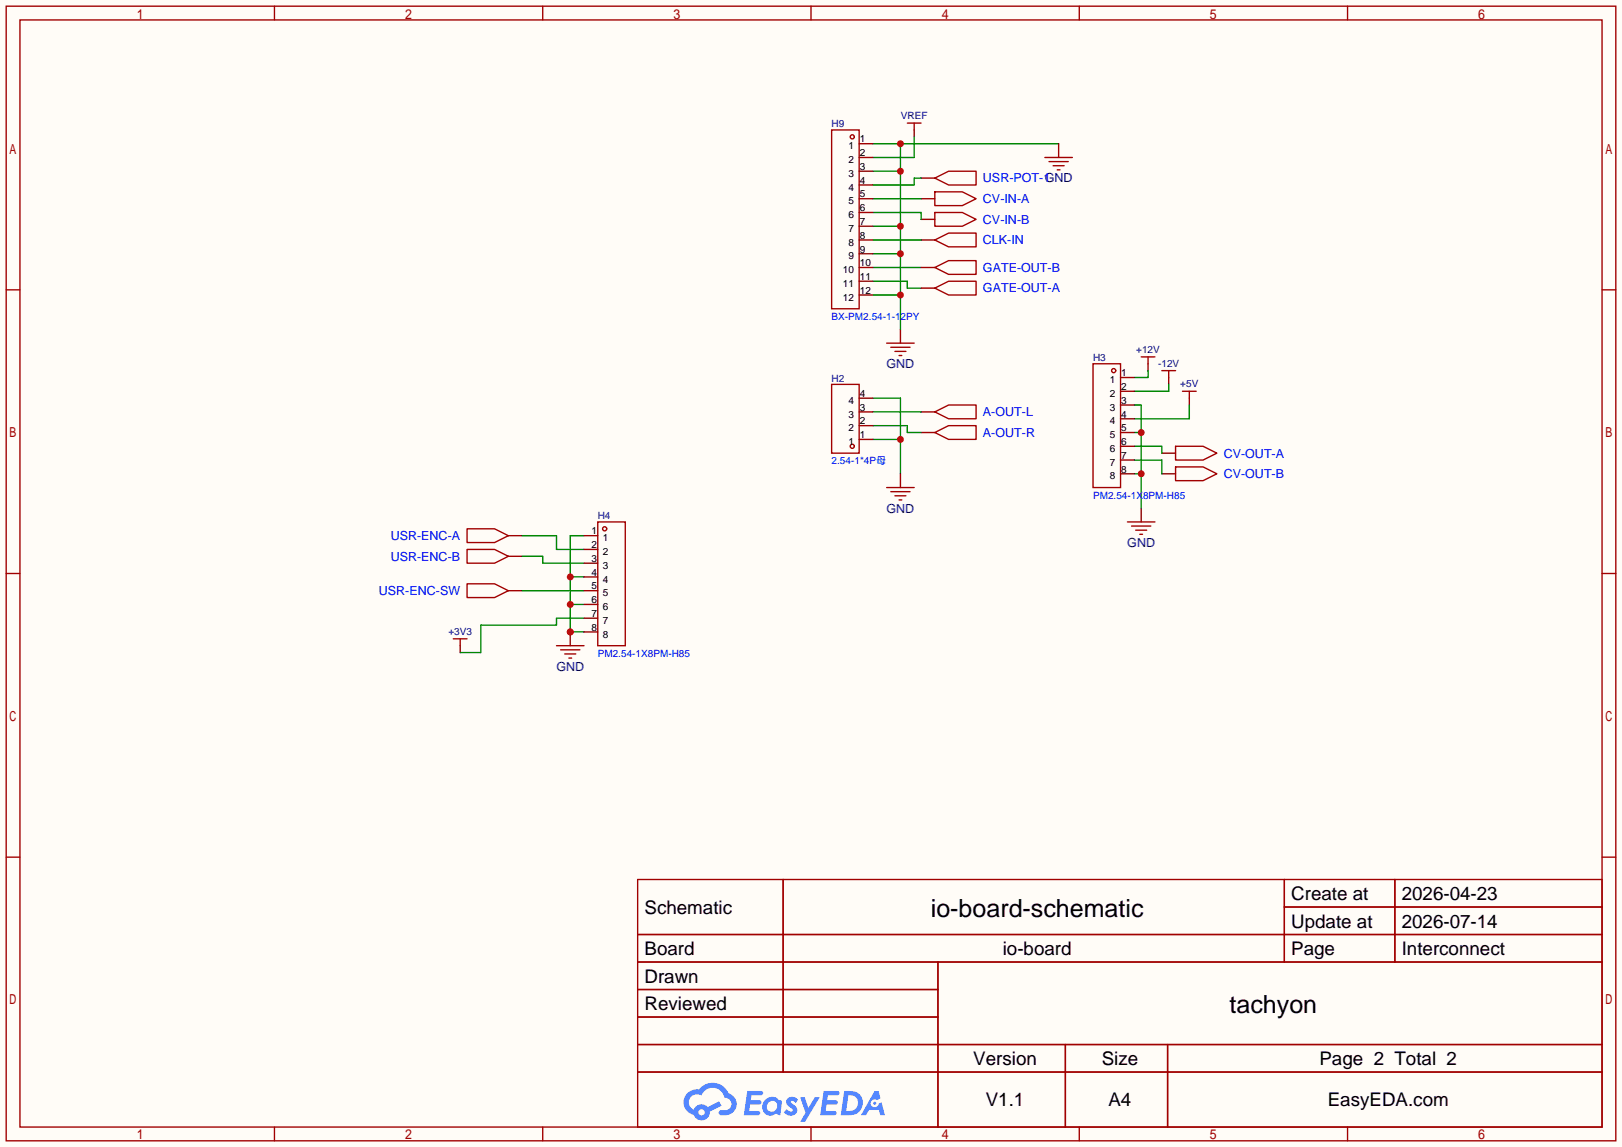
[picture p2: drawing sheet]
<svg xmlns="http://www.w3.org/2000/svg" width="299mm" height="212mm" viewBox="0 0 299 212" stroke-linecap="round" stroke-linejoin="round" font-family="sans-serif">
<path d="M0 0h299.5v211.8h-299.5z" fill="#fffcf7"/>
<g fill="none" stroke="#a10000" stroke-width=".25">
<path d="M1.1 1.1h297.2v209.6h-297.2zM3.7 3.7h292.1v204.5h-292.1zM50.7 1.1v2.6M100.2 1.1v2.6M149.7 1.1v2.6M199.3 1.1v2.6M248.8 1.1v2.6M1.1 53.5h2.6M295.8 53.5h2.5M1.1 105.9h2.6M295.8 105.9h2.5M1.1 158.3h2.6"/>
<path d="M295.8 158.3h2.5M117.7 162.4h178.1v45.8h-178.1zM117.7 172.6h178.1M117.7 177.7h178.1M144.6 162.4v35.6M173.2 177.7v30.5M237.1 162.4v15.3M237.1 167.5h58.7M257.5 162.4v15.3M117.7 182.8h55.5M117.7 192.9h178.1M117.7 187.8h55.5"/>
<path d="M117.7 198h178.1M196.7 192.9v15.3M215.6 192.9v15.3M50.7 208.2v2.5M100.2 208.2v2.5M149.7 208.2v2.5M199.3 208.2v2.5M248.8 208.2v2.5"/>
</g>
<g fill="#5487ff">
<path d="M145.5 202.8a1.3 1.3 0 0 1 1.8 .3l-.4 .6a.54 .54 0 0 0-.9-.2l.1 .2a1.58 1.58 0 0 1 1.1 1.6 1.43 1.43 0 0 1-2.5 .1l.5-.6a.64 .64 0 0 0 .5 .5 .64 .64 0 0 0 .7-.3l-.2-.2a1.6 1.6 0 0 1-1-1.6z"/>
<path d="M147.7 202.7h.9l.7 1.9 1.1-1.9h.9l-2.7 4.5h-.9l1-1.7z"/>
<path d="M138 201.5h1.6a1.31 1.31 0 0 1 1.2 .2 .4 .4 0 0 1-.3 .6h-1.8l-.1 .9h1.6a.4 .4 0 0 1 .4 .4 .4 .4 0 0 1-.4 .4h-1.7l-.2 1.2h.8a1.23 1.23 0 0 1 1.2 .2 .39 .39 0 0 1-.3 .6h-2.7z"/>
<path d="M152.1 201.5h1.6a1.32 1.32 0 0 1 1.3 .2 .39 .39 0 0 1-.4 .6h-1.7l-.2 .9h1.7a.4 .4 0 0 1 .3 .4 .4 .4 0 0 1-.4 .4h-1.7l-.2 1.2h.8a1.23 1.23 0 0 1 1.2 .2 .39 .39 0 0 1-.3 .6h-2.7z"/>
<path d="M161.5 201.5h.7l.4 1.3-.7 .4a.75 .75 0 0 0-1.1 .3 .75 .75 0 0 0 .5 1 .75 .75 0 0 0 .9-.6l.6-.3 .6 2.4h-.9l-.2-1h-1.9l-.5 1h-.9z"/>
<path d="M155.9 201.5l-.7 4.5h1.5a2.27 2.27 0 0 0 2.6-2.3 2.27 2.27 0 0 0-2.7-2.2zM156.6 202.3a1.5 1.5 0 0 1 1.8 1.5 1.5 1.5 0 0 1-1.9 1.4h-.3z"/>
<path d="M141.3 203.1a1.62 1.62 0 0 0-.4 2.1 1.62 1.62 0 0 0 2 .7l.4-.3 .3 .3 .5 .1 .3-2.5-.2-.3h-.4a1.58 1.58 0 0 0-2.5-.1zM141.9 203.6a.99 .99 0 0 1 1.6 .3 .99 .99 0 0 1-.9 1.4 .94 .94 0 0 1-1-.5 .94 .94 0 0 1 .3-1.2z"/>
<path d="M126.9 201.9a2.37 2.37 0 0 0 1.2 4 1.54 1.54 0 0 0 1.7 1 1.54 1.54 0 0 0 1.3-1.6l2.1-1.1-.5-.8-2 1.1a1.57 1.57 0 0 0-2.6 .4 1.5 1.5 0 0 1-.8-2.1 1.5 1.5 0 0 1 2.2-.5 2.23 2.23 0 0 1 2.3-1.4 2.23 2.23 0 0 1 2 1.8 1.16 1.16 0 0 1 1.2 1.1 1.16 1.16 0 0 1-1 1.3h-.7a.47 .47 0 0 0-.6 .3 .47 .47 0 0 0 .4 .6 2.23 2.23 0 0 0 2.3-.7 2.23 2.23 0 0 0 .4-2.3 2.16 2.16 0 0 0-1.3-1.1 3.2 3.2 0 0 0-5.4-.7l-1.2 .1zM129 205.4a.58 .58 0 0 1 1.1 0 .58 .58 0 0 1-1.1 0z"/>
<circle cx="161.5" cy="203.8" r=".28"/>
</g>
<path d="M93.9 98.9h2.5M93.9 102.7h2.5M93.9 109.1h2.5" fill="none" stroke="#870000" stroke-width=".25"/>
<path d="M86.2 97.7h5.1l2.6 1.2-2.6 1.3h-5.1zM86.2 101.5h5.1l2.6 1.2-2.6 1.3h-5.1zM86.2 107.8h5.1l2.6 1.3-2.6 1.3h-5.1z" fill="none" stroke="#a10000" stroke-width=".25"/>
<path d="M107.8 98.9h-2.5v17.8h2.5M105.3 106.6h2.5M105.3 111.6h2.5" fill="none" stroke="#008700" stroke-width=".25"/>
<g fill="#c00">
<circle cx="105.3" cy="106.6" r=".63"/>
<circle cx="105.3" cy="111.6" r=".63"/>
<circle cx="105.3" cy="116.7" r=".63"/>
</g>
<path d="M161.2 73.5h5v14M96.4 98.9h6.3v2.6h5.1M161.2 81.2h5M96.4 102.7h3.8v1.3h7.6M96.4 109.1h11.4M107.8 114.2h-5.1v1.2h-13.9v5.1h-3.8" fill="none" stroke="#008700" stroke-width=".25"/>
<path d="M85 119.3v1.2" fill="none" stroke="#870000" stroke-width=".25"/>
<path d="M83.7 118h2.5M85 118v1.3" fill="none" stroke="#a10000" stroke-width=".25"/>
<circle cx="166.2" cy="81.2" r=".63" fill="#c00"/>
<path d="M170.1 79.9h2.5M170.1 76.1h2.5M212 67.2v1.3M215.8 69.7v1.3M219.6 73.5v1.3M166.2 87.5v2.5M210.7 93.9v2.5M214.5 87.5h2.5M214.5 83.7h2.5" fill="none" stroke="#870000" stroke-width=".25"/>
<g fill="none" stroke="#a10000" stroke-width=".25">
<path d="M172.6 79.9l2.5-1.3h5.1v2.6h-5.1zM172.6 76.1l2.5-1.3h5.1v2.5h-5.1zM210.7 65.9h2.5M212 65.9v1.3M214.5 68.5h2.5M215.8 68.5v1.2M218.3 72.3h2.6M219.6 72.3v1.2M163.7 90h5.1M164.5 90.8h3.5M165.2 91.6h2.1M166 92.3h.5"/>
<path d="M208.2 96.4h5M208.9 97.2h3.6M209.7 97.9h2M210.4 98.7h.5M217 86.2h5.1l2.6 1.3-2.6 1.3h-5.1zM217 82.4h5.1l2.6 1.3-2.6 1.3h-5.1z"/>
</g>
<path d="M161.2 78.6h6.3v1.3h2.6M161.2 76.1h8.9M209.4 79.9h1.3M209.4 74.8h1.3v19.1M212 68.5v1.2h-2.6M215.8 71v1.3h-6.4M219.6 74.8v2.5h-10.2M209.4 82.4h5.1v1.3M209.4 85h5.1v2.5M209.4 87.5h1.3" fill="none" stroke="#008700" stroke-width=".25"/>
<g fill="#c00">
<circle cx="210.7" cy="87.5" r=".63"/>
<circle cx="210.7" cy="79.9" r=".63"/>
</g>
<path d="M161.2 26.5h34.3M161.2 31.6h5M166.2 26.5v34.3M161.2 49.4h8.9M161.2 51.9h6.3v1.3h2.6M161.2 41.8h5M161.2 46.9h5M161.2 54.5h5" fill="none" stroke="#008700" stroke-width=".25"/>
<path d="M170.1 36.7h2.5M170.1 40.5h2.5M166.2 60.8v2.6" fill="none" stroke="#870000" stroke-width=".25"/>
<path d="M172.6 35.4h5.1l2.5 1.3-2.5 1.3h-5.1zM172.6 39.2h5.1l2.5 1.3-2.5 1.3h-5.1zM163.7 63.4h5.1M164.5 64.1h3.5M165.2 64.9h2.1M166 65.7h.5" fill="none" stroke="#a10000" stroke-width=".25"/>
<g fill="#c00">
<circle cx="166.2" cy="41.8" r=".63"/>
<circle cx="166.2" cy="46.9" r=".63"/>
<circle cx="166.2" cy="54.5" r=".63"/>
<circle cx="166.2" cy="31.6" r=".63"/>
<circle cx="166.2" cy="26.5" r=".63"/>
</g>
<path d="M161.2 36.7h8.9M161.2 39.2h8.9v1.3M168.8 25.3v3.8h-7.6M170.1 32.9h-1.3v1.3h-7.6M161.2 44.3h8.9" fill="none" stroke="#008700" stroke-width=".25"/>
<path d="M168.8 24v1.3M170.1 32.9h2.5M195.5 26.5v2.6M170.1 44.3h2.5M170.1 53.2h2.5M170.1 49.4h2.5M105.3 116.7v2.6" fill="none" stroke="#870000" stroke-width=".25"/>
<path d="M167.5 22.7h2.6M168.8 22.7v1.3M172.6 32.9l2.5-1.3h5.1v2.6h-5.1zM192.9 29.1h5.1M193.7 29.8h3.5M194.4 30.6h2.1M195.2 31.4h.5M172.6 44.3l2.5-1.2h5.1v2.5h-5.1zM172.6 53.2l2.5-1.3h5.1v2.6h-5.1zM172.6 49.4l2.5-1.3h5.1v2.6h-5.1z" fill="none" stroke="#a10000" stroke-width=".25"/>
<circle cx="105.3" cy="116.7" r=".63" fill="#c00"/>
<g fill="none" stroke="#a10000" stroke-width=".25">
<path d="M153.5 24h5.1v33h-5.1zM153.5 71h5.1v12.7h-5.1zM201.8 67.2h5.1v22.8h-5.1zM110.4 96.4h5v22.9h-5zM102.7 119.3h5.1M103.5 120h3.6M104.3 120.8h2M105 121.5h.5"/>
<circle cx="157.4" cy="25.3" r=".38"/>
<circle cx="205.6" cy="68.5" r=".38"/>
<circle cx="111.6" cy="97.7" r=".38"/>
<circle cx="157.4" cy="82.4" r=".38"/>
</g>
<g fill="none" stroke="#870000" stroke-width=".25">
<path d="M158.6 26.5h2.6M158.6 29.1h2.6M158.6 31.6h2.6M158.6 34.2h2.6M158.6 36.7h2.6M158.6 39.2h2.6M158.6 41.8h2.6M158.6 44.3h2.6M158.6 46.9h2.6M158.6 49.4h2.6M158.6 51.9h2.6M158.6 54.5h2.6"/>
<path d="M158.6 78.6h2.6M158.6 76.1h2.6M158.6 73.5h2.6M206.9 69.7h2.5M206.9 72.3h2.5M206.9 74.8h2.5M206.9 77.3h2.5M206.9 79.9h2.5M107.8 98.9h2.6M158.6 81.2h2.6M206.9 82.4h2.5M206.9 85h2.5"/>
<path d="M206.9 87.5h2.5M107.8 101.5h2.6M107.8 104h2.6M107.8 106.6h2.6M107.8 109.1h2.6M107.8 111.6h2.6M107.8 114.2h2.6M107.8 116.7h2.6"/>
</g>
<g font-size="4.6">
<text x="171.9" y="169.4">io-board-schematic</text>
<text x="227" y="187.1">tachyon</text>
</g>
<g font-size="3.5">
<text x="238.4" y="166.2">Create at</text>
<text x="258.8" y="166.2">2026-04-23</text>
<text x="119" y="168.8">Schematic</text>
<text x="238.4" y="171.3">Update at</text>
<text x="258.8" y="171.3">2026-07-14</text>
<text x="119" y="176.4">Board</text>
<text x="185.1" y="176.4">io-board</text>
<text x="238.4" y="176.4">Page</text>
<text x="258.8" y="176.4">Interconnect</text>
<text x="119" y="181.5">Drawn</text>
<text x="119" y="186.6">Reviewed</text>
<text x="179.7" y="196.7">Version</text>
<text x="203.4" y="196.7">Size</text>
<text x="243.6" y="196.7">Page 2 Total 2</text>
<text x="182" y="204.3">V1.1</text>
<text x="204.7" y="204.3">A4</text>
<text x="245.1" y="204.3">EasyEDA.com</text>
</g>
<g font-size="2.3" fill="#00f">
<text x="181.5" y="33.7">USR-POT-1GND</text>
<text x="181.5" y="37.5">CV-IN-A</text>
<text x="181.5" y="41.3">CV-IN-B</text>
<text x="181.5" y="45.1">CLK-IN</text>
<text x="181.5" y="50.2">GATE-OUT-B</text>
<text x="181.5" y="54">GATE-OUT-A</text>
<text x="181.5" y="76.9">A-OUT-L</text>
<text x="181.5" y="80.7">A-OUT-R</text>
<text x="225.9" y="88.3">CV-OUT-B</text>
<text x="225.9" y="84.5">CV-OUT-A</text>
<text x="72.1" y="99.7">USR-ENC-A</text>
<text x="72.1" y="103.6">USR-ENC-B</text>
<text x="70" y="109.9">USR-ENC-SW</text>
</g>
<g font-size="2.3" fill="#000080">
<text x="163.7" y="68">GND</text>
<text x="163.7" y="94.7">GND</text>
<text x="208.1" y="101">GND</text>
<text x="102.7" y="123.9">GND</text>
</g>
<g font-size="1.8" fill="#000080">
<text x="153.5" y="23.5">H9</text>
<text x="166.3" y="22">VREF</text>
<text x="209.8" y="65.2">+12V</text>
<text x="153.5" y="70.5">H2</text>
<text x="201.8" y="66.7">H3</text>
<text x="213.8" y="67.7">-12V</text>
<text x="217.9" y="71.5">+5V</text>
<text x="110.4" y="95.9">H4</text>
<text x="82.8" y="117.3">+3V3</text>
</g>
<g font-size="1.8">
<text x="156.7" y="27.6">1</text>
<text x="158.7" y="26.3">1</text>
<text x="158.7" y="28.9">2</text>
<text x="156.7" y="30.1">2</text>
<text x="156.7" y="32.7">3</text>
<text x="156.7" y="35.2">4</text>
<text x="158.7" y="31.4">3</text>
<text x="158.7" y="33.9">4</text>
<text x="156.7" y="37.7">5</text>
<text x="156.7" y="40.3">6</text>
<text x="158.7" y="36.5">5</text>
<text x="158.7" y="39">6</text>
<text x="158.7" y="41.6">7</text>
<text x="156.7" y="42.8">7</text>
<text x="156.7" y="45.4">8</text>
<text x="156.7" y="47.9">9</text>
<text x="158.7" y="44.1">8</text>
<text x="158.7" y="46.6">9</text>
<text x="155.6" y="50.4">10</text>
<text x="155.6" y="53">11</text>
<text x="158.7" y="49.2">10</text>
<text x="158.7" y="51.7">11</text>
<text x="155.6" y="55.5">12</text>
<text x="158.7" y="54.3">12</text>
<text x="204.9" y="70.8">1</text>
<text x="207" y="69.5">1</text>
<text x="156.7" y="77.1">3</text>
<text x="156.7" y="74.6">4</text>
<text x="158.7" y="75.8">3</text>
<text x="158.7" y="73.3">4</text>
<text x="204.9" y="73.3">2</text>
<text x="204.9" y="75.8">3</text>
<text x="207" y="72">2</text>
<text x="207" y="74.6">3</text>
<text x="207" y="77.1">4</text>
<text x="156.7" y="82.2">1</text>
<text x="156.7" y="79.7">2</text>
<text x="158.7" y="80.9">1</text>
<text x="158.7" y="78.4">2</text>
<text x="204.9" y="78.4">4</text>
<text x="204.9" y="80.9">5</text>
<text x="204.9" y="83.5">6</text>
<text x="207" y="79.7">5</text>
<text x="207" y="82.2">6</text>
<text x="204.9" y="86">7</text>
<text x="204.9" y="88.5">8</text>
<text x="207" y="84.7">7</text>
<text x="207" y="87.3">8</text>
<text x="109.2" y="98.7">1</text>
<text x="109.2" y="101.2">2</text>
<text x="111.3" y="100">1</text>
<text x="109.2" y="103.8">3</text>
<text x="109.2" y="106.3">4</text>
<text x="111.3" y="102.5">2</text>
<text x="111.3" y="105.1">3</text>
<text x="111.3" y="107.6">4</text>
<text x="109.2" y="108.9">5</text>
<text x="109.2" y="111.4">6</text>
<text x="109.2" y="113.9">7</text>
<text x="111.3" y="110.1">5</text>
<text x="111.3" y="112.7">6</text>
<text x="109.2" y="116.5">8</text>
<text x="111.3" y="115.2">7</text>
<text x="111.3" y="117.8">8</text>
</g>
<g font-size="1.8" fill="#00f">
<text x="153.5" y="59.1">BX-PM2.54-1-12PY</text>
<text x="153.5" y="85.8">2.54-1*4P母</text>
<text x="201.8" y="92.1">PM2.54-1X8PM-H85</text>
<text x="110.4" y="121.3">PM2.54-1X8PM-H85</text>
</g>
</svg>
